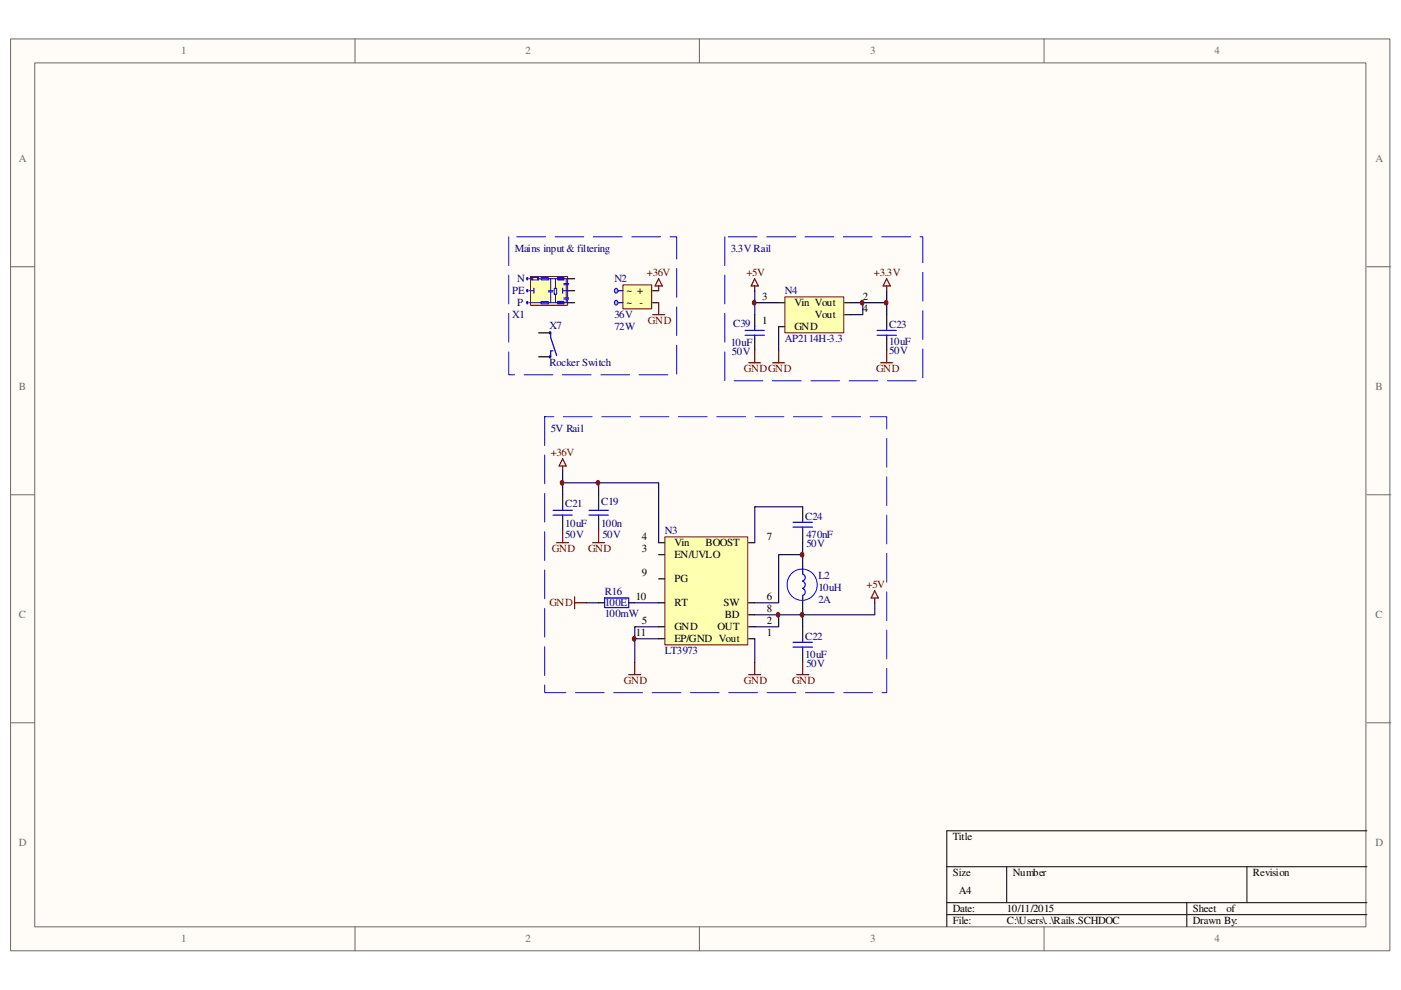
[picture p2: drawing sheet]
<svg xmlns="http://www.w3.org/2000/svg" width="297mm" height="210mm" viewBox="0 0 297 210" stroke-linecap="round" stroke-linejoin="round" font-family="sans-serif">
<path d="M2.3 8.3h292.4v193.3h-292.4z" fill="#fffcf8"/>
<path d="M2.2 8.3h292.5v193.3h-292.5z" fill="none" stroke="#696969" stroke-width=".21"/>
<path d="M7.4 13.4h282.2v183.1h-282.2z" fill="#fffcf8"/>
<g fill="none" stroke="#696969" stroke-width=".21">
<path d="M7.4 13.3h282.2v183.2h-282.2zM75.3 8.2v5.1M148.3 8.2v5.1M221.4 8.2v5.1M2.2 56.6h5.1M289.8 56.6h5.1M2.2 104.9h5.1M289.8 104.9h5.1M2.2 153.2h5.1M289.8 153.2h5.1M75.3 196.5v5.1M148.3 196.5v5.1"/>
<path d="M221.4 196.5v5.1"/>
</g>
<path d="M289.8 176.1h-89.1v20.4M200.7 183.8h89.1M200.7 191.4h89.1M200.7 193.9h89.1M213.4 183.8v7.6M251.6 191.4v5.1M264.4 183.8v7.6" fill="none" stroke="#000" stroke-width=".21"/>
<path d="M132.1 60.5h6.1v5h-6.1z" fill="#ffffb0"/>
<path d="M132.1 60.4h6.1v5.1h-6.1z" fill="none" stroke="#800000" stroke-width=".21"/>
<path d="M138.4 61.6h1.3M138.4 64.2h1.3" fill="none" stroke="#000" stroke-width=".25"/>
<path d="M130.8 61.6h1.2M130.8 64.2h1.2" fill="none" stroke="#00f" stroke-width=".25"/>
<path d="M130.4 61.2a.45 .45 0 0 1 .6 .4 .45 .45 0 0 1-.6 .5 .6 .6 0 0 1 0-.9z" fill-rule="evenodd" fill="#c0c0c0"/>
<path d="M130.4 61.2a.45 .45 0 0 1 .6 .4 .45 .45 0 0 1-.6 .5 .6 .6 0 0 1 0-.9z" fill="none" stroke="#00f" stroke-width=".21"/>
<path d="M130.4 63.7a.45 .45 0 0 1 .6 .5 .45 .45 0 0 1-.6 .4 .6 .6 0 0 1 0-.9z" fill-rule="evenodd" fill="#c0c0c0"/>
<path d="M130.4 63.7a.45 .45 0 0 1 .6 .5 .45 .45 0 0 1-.6 .4 .6 .6 0 0 1 0-.9z" fill="none" stroke="#00f" stroke-width=".21"/>
<path d="M138.4 66.7h2.5M139.7 64.2v2.5" fill="none" stroke="#800000" stroke-width=".25"/>
<path d="M141 113.9h17.5v22.8h-17.5z" fill="#ffffb0"/>
<path d="M141 113.8h17.5v22.9h-17.5z" fill="none" stroke="#800000" stroke-width=".21"/>
<g fill="none" stroke="#000" stroke-width=".25">
<path d="M119.3 104.9v2.5M119.3 110v2.5M126.9 104.9v2.5M126.9 110v2.5M139.7 115.1h1.2M139.7 117.6h1.2M158.7 115.1h1.3M170.2 107.4v2.6M170.2 112.5v2.6M126.9 127.8h1.3M133.3 127.8h1.3M139.7 127.8h1.2"/>
<path d="M139.7 122.7h1.2M139.7 132.9h1.2M139.7 135.4h1.2M158.7 127.8h1.3M158.7 130.3h1.3M158.7 132.9h1.3M158.7 135.4h1.3M170.2 120.1v1.3M170.2 126.5v1.3M170.2 132.9v2.5M170.2 138v2.5"/>
</g>
<g fill="none" stroke="#00f" stroke-width=".25">
<path d="M117.3 108.2h4M117.3 109.2h4M119.3 107.4v.8M119.3 109.2v.8M124.9 108.2h4.1M124.9 109.2h4.1M126.9 107.4v.8M126.9 109.2v.8M168.1 110.7h4.2M168.1 111.8h4.2M170.2 110v.7M170.2 111.8v.7"/>
<path d="M128.2 126.8h5.1v2h-5.1zM168.1 136.2h4.2M168.1 137.2h4.2M170.2 121.7a.77 .77 0 0 1 .5 .7 .77 .77 0 0 1-.5 .8M170.2 123.2a.77 .77 0 0 1 .5 .8 .77 .77 0 0 1-.5 .7M170.2 124.8a.77 .77 0 0 1 .5 .7 .77 .77 0 0 1-.5 .7v.6M170.2 121.2v.5M170.2 135.4v.8M170.2 137.2v.8"/>
</g>
<path d="M167.8 121.6a3.2 3.2 0 0 1 4.5 .1 3.2 3.2 0 0 1 0 4.5 3.2 3.2 0 0 1-4.5 .1 3.4 3.4 0 0 1 0-4.7z" fill="none" stroke="#00f" stroke-width=".21"/>
<g fill="none" stroke="#800000" stroke-width=".25">
<path d="M119.3 98.8v1M119.3 97.3l.8 1.5h-1.6zM118 115.1h2.6M119.3 112.5v2.6M125.6 115.1h2.6M126.9 112.5v2.6M121.8 126.5v2.6M121.8 127.8h2.6M185.5 125.3l.7 1.5h-1.5zM185.5 126.8v1M133.3 143h2.5M134.6 140.5v2.5"/>
<path d="M158.7 143h2.6M160 140.5v2.5M168.9 143h2.6M170.2 140.5v2.5"/>
</g>
<g fill="none" stroke="#000080" stroke-width=".25">
<path d="M119.3 99.8v2.6M119.3 104.9v-2.5h20.4v12.7M126.9 102.4v2.5M170.2 107.4h-10.2v7.7M170.2 117.6h-5.1v10.2h-5.1M170.2 115.1v5M124.4 127.8h2.5M134.6 127.8h5.1M134.6 135.4h5.1M139.7 132.9h-5.1v7.6M160 135.4v5.1M165.1 130.3v2.6h-5.1"/>
<path d="M185.5 127.8v2.5h-25.5"/>
</g>
<path d="M166.5 63h12.4v7.6h-12.4z" fill="#ffffb0"/>
<path d="M166.4 62.9h12.5v7.7h-12.5z" fill="none" stroke="#800000" stroke-width=".21"/>
<path d="M165.1 64.2h1.3M165.1 69.3h1.3M179.1 64.2h1.3M179.1 66.7h1.3M188 66.7v2.6M188 71.8v2.6" fill="none" stroke="#000" stroke-width=".25"/>
<path d="M186 70.1h4M186 71.1h4M188 69.3v.8M188 71.1v.7" fill="none" stroke="#00f" stroke-width=".25"/>
<path d="M160 59.1l.8 1.5h-1.5zM188 59.1l.8 1.5h-1.6zM160 60.6v1M163.8 76.9h2.6M165.1 74.4v2.5M186.7 76.9h2.6M188 60.6v1M188 74.4v2.5" fill="none" stroke="#800000" stroke-width=".25"/>
<path d="M160 61.6v2.6h5.1M165.1 69.3v5.1M180.4 64.2h7.6M188 61.6v5.1" fill="none" stroke="#000080" stroke-width=".25"/>
<path d="M112.5 58.7h7.9v6h-7.9z" fill="#ffffb0"/>
<path d="M112.5 58.6h7.9v6.1h-7.9z" fill="none" stroke="#800000" stroke-width=".21"/>
<path d="M120.6 59.1h1.2M114.2 70.6h2.6M114.2 75.6h2.6M120.6 61.6h1.2M120.6 64.2h1.2M160 66.7v2.6M160 71.8v2.6" fill="none" stroke="#000" stroke-width=".25"/>
<g fill="none" stroke="#00f" stroke-width=".21">
<path d="M112.2 59.1h.5M112.7 58.8h1.5v.6h-1.5zM112.9 58.8v.6M114 58.8v.6M114.2 59.1h2.6v2.5M114.7 58.8h1.5v.6h-1.5zM116.8 59.1h1v2M117.8 59.1h2.8M120.1 59.1v1M112.2 61.6h1M114.7 63.9h1.5v.5h-1.5zM116.2 61.6h1.1"/>
<path d="M116.2 61.9h1.1M116.8 61.9v2.3h-4.6M117.5 61.1h.5v1.3h-.5zM117.8 62.4v1.8h-1M117.8 64.2h2.8M119.3 61.6h1.3M119.5 60.1h1.1M119.5 60.4h1.1M119.5 63.2h1.1M119.5 63.4h1.1M120.1 60.4v2.8M120.1 63.4v.8"/>
</g>
<g fill="none" stroke="#00f" stroke-width=".25">
<path d="M111.7 58.9l.1-.1 .1 .3-.1 .3zM118.3 58.8v.6h1.2v-.6h-1.2v.3h1.2M111.7 64l.1-.1 .1 .3-.1 .2zM111.7 61.5l.1-.1 .1 .2-.1 .3zM113.2 61.1v1M116.5 70.4h.2l-.1 .4zM116.5 75.5h.2l-.1 .4zM116.8 70.6v1l1.2 3.8M117.3 74.4h-.5v1.2M118.3 63.9v.5h1.2v-.5h-1.2v.3h1.2M119.3 61.1v1M158 70.1h4"/>
<path d="M158 71.1h4M160 69.3v.8M160 71.1v.7"/>
</g>
<path d="M160 64.2v2.5M182.9 64.2v2.5h-2.5" fill="none" stroke="#000080" stroke-width=".25"/>
<path d="M139.7 59.1l.7 1.5h-1.5zM139.7 60.6v1M158.7 76.9h2.6M160 74.4v2.5" fill="none" stroke="#800000" stroke-width=".25"/>
<path d="M107.9 50.2v29.3h35.6v-29.3h-35.6M153.7 50.2v30.5h42v-30.5h-42M115.5 88.3v58.6h72.5v-58.6h-72.5" fill="none" stroke="#00f" stroke-width=".21" stroke-dasharray="6.1 2"/>
<path d="M119 101.9a.45 .45 0 0 1 .5 .5 .45 .45 0 0 1-.5 .4 .6 .6 0 0 1 0-.9z" fill-rule="evenodd" fill="#800000"/>
<path d="M119 101.9a.45 .45 0 0 1 .5 .5 .45 .45 0 0 1-.5 .4 .6 .6 0 0 1 0-.9z" fill="none" stroke="#800000" stroke-width=".21"/>
<path d="M126.6 101.9a.45 .45 0 0 1 .6 .5 .45 .45 0 0 1-.6 .4 .6 .6 0 0 1 0-.9z" fill-rule="evenodd" fill="#800000"/>
<path d="M126.6 101.9a.45 .45 0 0 1 .6 .5 .45 .45 0 0 1-.6 .4 .6 .6 0 0 1 0-.9z" fill="none" stroke="#800000" stroke-width=".21"/>
<path d="M134.3 135a.46 .46 0 0 1 .5 .4 .46 .46 0 0 1-.5 .5 .61 .61 0 0 1 0-.9z" fill-rule="evenodd" fill="#800000"/>
<path d="M134.3 135a.46 .46 0 0 1 .5 .4 .46 .46 0 0 1-.5 .5 .61 .61 0 0 1 0-.9z" fill="none" stroke="#800000" stroke-width=".21"/>
<path d="M159.7 63.7a.45 .45 0 0 1 .6 .5 .45 .45 0 0 1-.6 .4 .6 .6 0 0 1 0-.9z" fill-rule="evenodd" fill="#800000"/>
<path d="M159.7 63.7a.45 .45 0 0 1 .6 .5 .45 .45 0 0 1-.6 .4 .6 .6 0 0 1 0-.9z" fill="none" stroke="#800000" stroke-width=".21"/>
<path d="M164.8 129.9a.45 .45 0 0 1 .6 .4 .45 .45 0 0 1-.6 .5 .6 .6 0 0 1 0-.9z" fill-rule="evenodd" fill="#800000"/>
<path d="M164.8 129.9a.45 .45 0 0 1 .6 .4 .45 .45 0 0 1-.6 .5 .6 .6 0 0 1 0-.9z" fill="none" stroke="#800000" stroke-width=".21"/>
<path d="M169.9 117.2a.45 .45 0 0 1 .5 .4 .45 .45 0 0 1-.5 .4 .6 .6 0 0 1 0-.8z" fill-rule="evenodd" fill="#800000"/>
<path d="M169.9 117.2a.45 .45 0 0 1 .5 .4 .45 .45 0 0 1-.5 .4 .6 .6 0 0 1 0-.8z" fill="none" stroke="#800000" stroke-width=".21"/>
<path d="M182.6 63.7a.45 .45 0 0 1 .6 .5 .45 .45 0 0 1-.6 .4 .6 .6 0 0 1 0-.9z" fill-rule="evenodd" fill="#800000"/>
<path d="M182.6 63.7a.45 .45 0 0 1 .6 .5 .45 .45 0 0 1-.6 .4 .6 .6 0 0 1 0-.9z" fill="none" stroke="#800000" stroke-width=".21"/>
<path d="M187.7 63.7a.45 .45 0 0 1 .6 .5 .45 .45 0 0 1-.6 .4 .6 .6 0 0 1 0-.9z" fill-rule="evenodd" fill="#800000"/>
<path d="M187.7 63.7a.45 .45 0 0 1 .6 .5 .45 .45 0 0 1-.6 .4 .6 .6 0 0 1 0-.9z" fill="none" stroke="#800000" stroke-width=".21"/>
<path d="M170.2 127.8v5.1" fill="none" stroke="#000080" stroke-width=".25"/>
<path d="M169.9 129.9a.45 .45 0 0 1 .5 .4 .45 .45 0 0 1-.5 .5 .6 .6 0 0 1 0-.9z" fill-rule="evenodd" fill="#800000"/>
<path d="M169.9 129.9a.45 .45 0 0 1 .5 .4 .45 .45 0 0 1-.5 .5 .6 .6 0 0 1 0-.9z" fill="none" stroke="#800000" stroke-width=".21"/>
<g font-size="2.3" fill="#696969">
<text x="38.4" y="11.5">1</text>
<text x="111.4" y="11.5">2</text>
<text x="184.5" y="11.5">3</text>
<text x="257.5" y="11.5">4</text>
<text x="4" y="34.4">A</text>
<text x="291.6" y="34.4">A</text>
<text x="4" y="82.7">B</text>
<text x="291.6" y="82.7">B</text>
<text x="4" y="131.1">C</text>
<text x="291.6" y="131.1">C</text>
<text x="4" y="179.4">D</text>
<text x="291.6" y="179.4">D</text>
<text x="38.4" y="199.8">1</text>
<text x="111.4" y="199.8">2</text>
<text x="184.5" y="199.8">3</text>
<text x="257.5" y="199.8">4</text>
</g>
<g font-size="2.3" fill="#000080">
<text x="109.1" y="53.5">Mains input &amp; filtering</text>
<text x="154.9" y="53.5">3.3V Rail</text>
<text x="109.6" y="59.9">N</text>
<text x="130.3" y="59.9">N2</text>
<text x="108.6" y="62.4">PE</text>
<text x="109.6" y="64.9">P</text>
<text x="166.4" y="62.4">N4</text>
<text x="108.6" y="67.5">X1</text>
<text x="116.5" y="69.8">X7</text>
<text x="130.3" y="67.5">36V</text>
<text x="130.3" y="70">72W</text>
<text x="155.4" y="69.3">C39</text>
<text x="188.5" y="69.5">C23</text>
<text x="116.5" y="77.6">Rocker Switch</text>
<text x="154.9" y="73.3">10uF</text>
<text x="155.2" y="75.4">50V</text>
<text x="166.4" y="72.6">AP2114H-3.3</text>
<text x="188.5" y="73.1">10uF</text>
<text x="188.5" y="75.1">50V</text>
<text x="116.8" y="91.7">5V Rail</text>
<text x="119.8" y="107.4">C21</text>
<text x="127.5" y="107.1">C19</text>
<text x="119.8" y="111.8">10uF</text>
<text x="127.5" y="111.8">100n</text>
<text x="141" y="113.3">N3</text>
<text x="170.7" y="110.2">C24</text>
<text x="119.8" y="114">50V</text>
<text x="127.7" y="114">50V</text>
<text x="171" y="114">470nF</text>
<text x="171" y="116.1">50V</text>
<text x="173.5" y="125.2">10uH</text>
<text x="173.5" y="122.7">L2</text>
<text x="128.2" y="128.5">100E</text>
<text x="128.2" y="130.8">100mW</text>
<text x="128.2" y="126.2">R16</text>
<text x="173.5" y="127.8">2A</text>
<text x="170.7" y="135.6">C22</text>
<text x="141" y="138.7">LT3973</text>
<text x="170.7" y="139.5">10uF</text>
<text x="171" y="141.5">50V</text>
</g>
<g font-size="2.3" fill="#800000">
<text x="137.1" y="58.6">+36V</text>
<text x="158.2" y="58.6">+5V</text>
<text x="185.2" y="58.6">+3.3V</text>
<text x="137.4" y="68.7">GND</text>
<text x="157.7" y="78.9">GNDGND</text>
<text x="185.8" y="78.9">GND</text>
<text x="116.8" y="96.7">+36V</text>
<text x="117" y="117.1">GND</text>
<text x="124.7" y="117.1">GND</text>
<text x="183.7" y="124.7">+5V</text>
<text x="116.5" y="128.5">GND</text>
<text x="132.3" y="145.1">GND</text>
<text x="157.7" y="145.1">GND</text>
<text x="167.9" y="145.1">GND</text>
</g>
<g font-size="2.3">
<text x="132.8" y="62.4">~ +</text>
<text x="132.8" y="64.9">~ -</text>
<text x="161.6" y="63.7">3</text>
<text x="168.4" y="64.9">Vin Vout</text>
<text x="183" y="63.7">2</text>
<text x="161.6" y="68.7">1</text>
<text x="168.4" y="70">GND</text>
<text x="172.8" y="67.5">Vout</text>
<text x="183" y="66.2">4</text>
<text x="136.1" y="114.6">4</text>
<text x="136.1" y="117.1">3</text>
<text x="143" y="115.8">Vin</text>
<text x="143" y="118.4">EN/UVLO</text>
<text x="149.6" y="115.8">BOOST</text>
<text x="162.6" y="114.6">7</text>
<text x="136.1" y="122.2">9</text>
<text x="143" y="123.4">PG</text>
<text x="134.8" y="127.3">10</text>
<text x="143" y="128.5">RT</text>
<text x="153.4" y="128.5">SW</text>
<text x="153.7" y="131.1">BD</text>
<text x="162.6" y="129.8">8</text>
<text x="162.6" y="127.3">6</text>
<text x="134.8" y="134.9">11</text>
<text x="136.1" y="132.3">5</text>
<text x="143" y="133.6">GND</text>
<text x="143" y="136.1">EP/GND Vout</text>
<text x="152.1" y="133.6">OUT</text>
<text x="162.6" y="132.3">2</text>
<text x="162.6" y="134.9">1</text>
<text x="202" y="178.1">Title</text>
<text x="202" y="185.8">Size</text>
<text x="214.8" y="185.8">Number</text>
<text x="265.6" y="185.8">Revision</text>
<text x="203.3" y="189.6">A4</text>
<text x="202" y="193.4">Date:</text>
<text x="202" y="196">File:</text>
<text x="213.5" y="193.4">10/11/2015</text>
<text x="213.5" y="196">C:\Users\..\Rails.SCHDOC</text>
<text x="252.9" y="193.4">Sheet</text>
<text x="252.9" y="196">Drawn By:</text>
<text x="260.1" y="193.4">of</text>
</g>
</svg>
